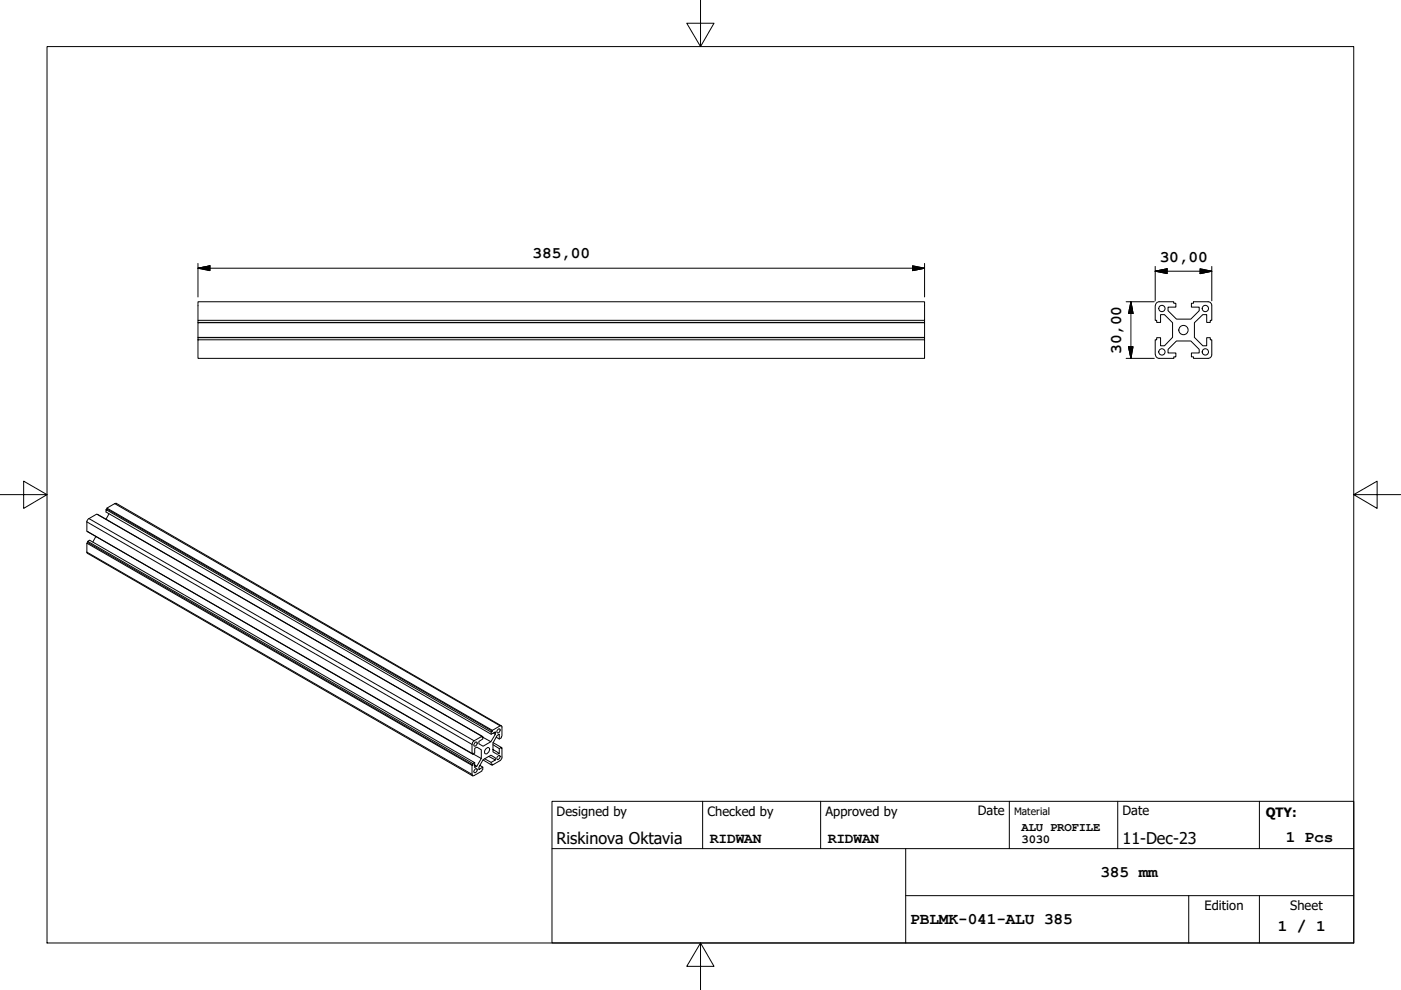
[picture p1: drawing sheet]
<svg xmlns="http://www.w3.org/2000/svg" width="297mm" height="210mm" viewBox="0 0 297 210" stroke-linecap="round" stroke-linejoin="round" font-family="sans-serif">
<!-- layer: Visible (ISO) -->
<g fill="none" stroke="#000" stroke-width=".21">
<path d="M42 72h154v4h-154zM42 72v-.4h154v.4M42 71.6h154M42 71.5v-3.1h154v3.1M42 67.9v-3.9h154v3.9h-154v.5M196 67.9v.5h-154M196 68.4h.1M244.9 64.8v3.1h.3v.5h.9v-1.7h.8l1.7 1.7v3.1l-1.7 1.8h-.8v-1.7h-.9v.4h-.3v3.2M245 75.2a.79 .79 0 0 0 .8 .8M245.7 76h3.2v-.3h.4v-.9h-1.7v-.7l1.8-1.8h3.1l1.8 1.8v.7h-1.7v.9h.4v.3h3.2M245.7 64h3.2v.3h.4v.8h-1.7v.8l1.8 1.8h3.1l1.8-1.8v-.8h-1.7v-.8h.4v-.3h3.2M245.8 64a.79 .79 0 0 0-.8 .8"/>
<path d="M256.1 64a.79 .79 0 0 1 .8 .8M256.9 75.2a.79 .79 0 0 1-.8 .8M256.9 64.8v3.1h-.3v.5h-.8v-1.7h-.8l-1.8 1.7v3.1l1.8 1.8h.8v-1.7h.8v.4h.3v3.2M102.4 162.7v.5l-.2 .3-1.9 1-.2-.3M102.4 161.1l1.7 1.1 .3-.2v.2h-.2M102.7 160.9l1.4 .7v.6M103.6 160.4l1.4 .7-.9 .5M105 161.1v-.4l-.9-.6-1.7 1-.9 1.6v.5l.9-.5-.7-.4"/>
<circle cx="246.3" cy="74.6" r=".67"/>
<circle cx="246.3" cy="65.4" r=".67"/>
<circle cx="250.9" cy="70" r=".98"/>
<circle cx="255.6" cy="74.6" r=".67"/>
<circle cx="255.6" cy="65.4" r=".67"/>
</g>
<!-- layer: Visible Narrow (ISO) -->
<g fill="none" stroke="#000" stroke-width=".21">
<path d="M18.4 117.1l.1 .2 81.7 47.2M18.4 115.2l81.7 47.1v1.9l-81.7-47.1zM18.4 115.2l.2-.2 81.7 47.2-.2 .1M18.4 110.7v1.9l81.7 47.1h.2v.2M18.4 110.7l81.7 47.1M18.6 115v-.2l81.7 47.1v.3M18.6 114.8l.4-.3 81.6 47.2-.3 .2M18.6 112.7l81.7 47.2 .3-.2v-1l.5-.3 .9 .6v1.8M18.9 110l-.5 .7M18.9 110l1.6-1 81.7 47.1-1.7 1M18.9 110l81.6 47.1M20.3 113.8l-.6 1.1"/>
<path d="M20.6 109.1l81.8 47.1-.2 .1v-.2M22.5 108l.2-.1 81.7 47.1-.3 .2M22.7 107.9v-.2l81.7 47.1v.2M23.1 108.9l-.6 1.2M24.3 106.8l.3-.1 81.7 47.2M24.3 106.8l81.7 47.1M24.3 106.8l-1.6 .9M100.1 157.8v1.9M100.3 159.9l1.7 .9-.9 1.7M100.5 157.1l-.3 .3-.1 .4M100.8 157.3h.2a.49 .49 0 0 1 0 .6 .49 .49 0 0 1-.5 .2zM102.4 156.2v.5l-.9 .5v.5l.9 .5 1.7-.9-1.7-1"/>
<path d="M103.1 158.7l.3-.2h.2a.83 .83 0 0 1 0 .9 .83 .83 0 0 1-.7 .4l-.2-.6zM104.1 155.7v-.5l-81.6-47.2v.6l81.6 47.1 .9-.5v.5M104.5 157.9l1.4 .8v1M104.5 157.5l1.8 1-.4 .2M104.6 155.4l.4 .3-.9 1.6M105.4 154.8l.3-.3h.2l.1 .3-.1 .4-.3 .2-.3-.2zM105.9 156.7v-1l-.5 .2-.9 1.6v1.9l.9 .5 .5-.2-1.4-.8M106 153.9l.4 .1v2.1l-.1 .3-.4 .3-.7-.4M106 153.9l-1.6 .9M106.3 158.5v.2l.1-.1-.1-.1M106.4 158.6v2.2l-.4 .5-1.6 .9M100.6 161.7v1l.5-.2-.5-.3"/>
<path d="M100.8 163h.4v.4l-.4 .4h-.2a.51 .51 0 0 1 .2-.8zM105.4 160.5l.5-.4 .1 .3-.1 .4-.3 .3-.3-.2z"/>
</g>
<!-- layer: Border (ISO) -->
<path d="M148.5 -.1v10l-2.9-5h5.8l-2.9 5M10 9.9h277v190h-277zM0 104.9h10l-5-2.9v5.8l5-2.9M287 104.9l5 2.9v-5.8l-5 2.9h10M148.5 199.9l2.9 5h-5.8l2.9-5v10" fill="none" stroke="#000" stroke-width=".21"/>
<!-- layer: Title (ISO) -->
<path d="M117 169.9h170v30h-170zM117 179.9h170M149 169.9v10M174 169.9v10M192 179.9v20M214 169.9v10M237 169.9v10M267 169.9v10M192 189.9h95M252 189.9v10M267 189.9v10" fill="none" stroke="#000" stroke-width=".21"/>
<!-- layer: Dimension (ISO) -->
<g fill="none" stroke="#000" stroke-width=".21">
<path d="M42 56.9l2.5-.5v1zM42 56.9h154M42 55.9v7.1M193.5 56.4l2.5 .5-2.5 .5zM196 55.9v7.1M244.9 57.5l2.6-.5v1zM244.9 57.5h12M244.9 56.5v7.3M254.4 57l2.5 .5-2.5 .5zM256.9 56.5v7.3M238.8 64h5.9M238.8 76h5.9"/>
<path d="M239.3 73.5h.9l-.4 2.5zM239.8 64l.4 2.5h-.9zM239.8 64v12"/>
</g>
<path d="M42 56.9l2.5-.5zM42 56.9l2.5-.5v1zM193.5 57.4l2.5-.5zM193.5 56.4l2.5 .5-2.5 .5zM244.9 57.5l2.6-.5zM244.9 57.5l2.6-.5v1zM254.4 58l2.5-.5zM254.4 57l2.5 .5-2.5 .5zM239.3 73.5l.5 2.5zM239.3 73.5h.9l-.4 2.5zM239.8 64l.4 2.5zM239.8 64l.4 2.5h-.9z" fill="#000" stroke="#000" stroke-width=".21"/>
<g font-size="3.4">
<text x="112.9" y="54.8">385,00</text>
<text x="245.9" y="55.5">30,00</text>
<text x="237.7" y="75" transform="rotate(-90 237.7 75)">30,00</text>
<text x="118" y="178.9">Riskinova Oktavia</text>
<text x="238" y="178.9">11-Dec-23</text>
<text x="272.6" y="178.6">1 Pcs</text>
<text x="233.3" y="186">385 mm</text>
<text x="193" y="196">PBLMK-041-ALU 385</text>
<text x="270.9" y="197.4">1 / 1</text>
</g>
<g font-size="3.1">
<text x="150.5" y="178.7">RIDWAN</text>
<text x="175.5" y="178.7">RIDWAN</text>
</g>
<g font-size="2.7">
<text x="118" y="173">Designed by</text>
<text x="150" y="173">Checked by</text>
<text x="175" y="173">Approved by</text>
<text x="207.3" y="172.9">Date</text>
<text x="238" y="172.9">Date</text>
<text x="268.4" y="173.3">QTY:</text>
<text x="255.4" y="193">Edition</text>
<text x="273.6" y="193">Sheet</text>
</g>
<g font-size="2.6">
<text x="216.6" y="176.1">ALU PROFILE</text>
<text x="216.6" y="178.7">3030</text>
</g>
<text font-size="2.2" x="215" y="172.8">Material</text>
</svg>
